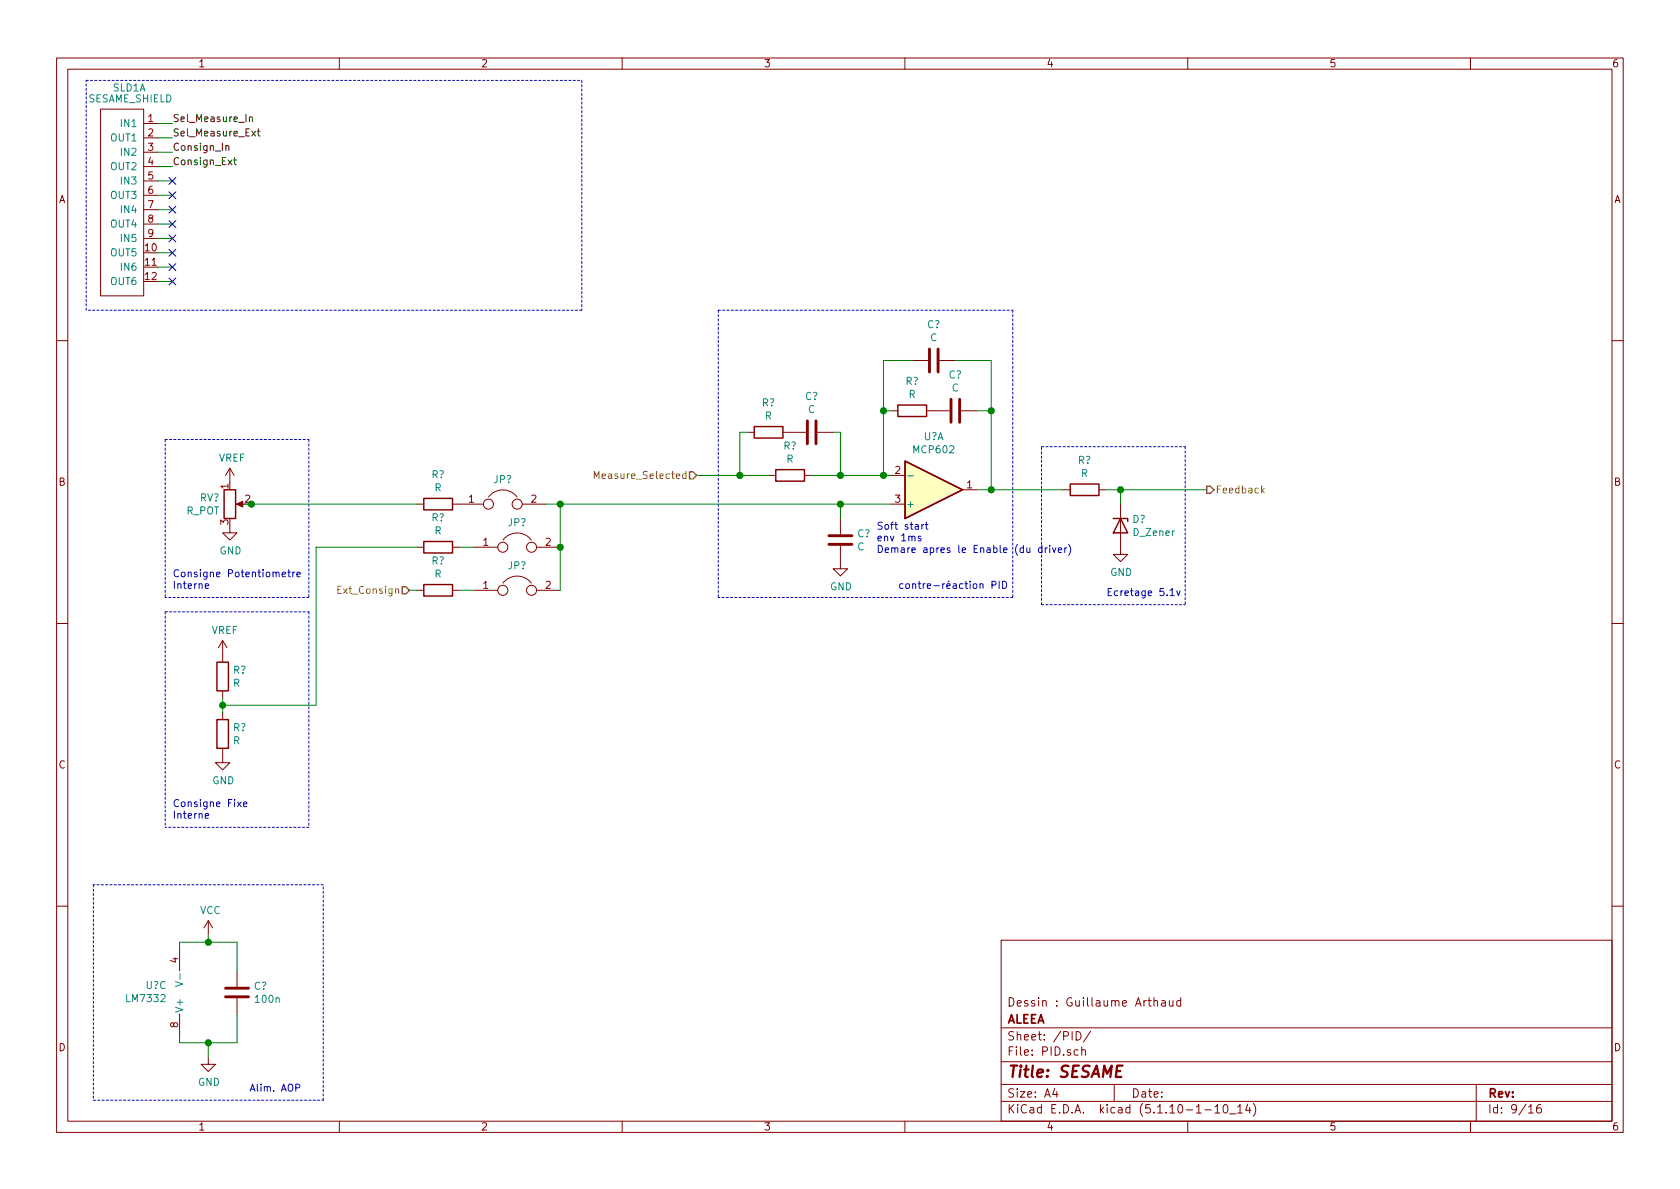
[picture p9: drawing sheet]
EESchema Schematic File Version 4
EELAYER 30 0
EELAYER END
$Descr A4 11693 8268
encoding utf-8
Sheet 9 16
Title "SESAME"
Date ""
Rev ""
Comp "ALEEA"
Comment1 "Dessin : Guillaume Arthaud"
Comment2 ""
Comment3 ""
Comment4 ""
$EndDescr
Text HLabel 4850 3300 0    50   Input ~ 0
Measure_Selected
$Comp
L Sesame:SESAME_SHIELD SLD1
U 1 1
P 1100 850
AR Path="/60F1B237/61B8764A" Ref="SLD1"  Part="1" 
AR Path="/618748E2/61B8764A" Ref="SLD?"  Part="1" 
F 0 "SLD1" H 900 1100 50  0000 C CNN
F 1 "SESAME_SHIELD" H 908 1024 50  0000 C CNN
F 2 "" H 950 -400 50  0001 C CNN
F 3 "" H 950 -400 50  0001 C CNN
	1    1100 850 
	1    0    0    -1  
$EndComp
Text Label 1200 850  0    50   ~ 0
Sel_Measure_In
Text Label 1200 1050 0    50   ~ 0
Consign_In
Text Label 1200 1150 0    50   ~ 0
Consign_Ext
Wire Notes Line
	600  2150 600  550 
Wire Notes Line
	600  550  4050 550 
Wire Notes Line
	4050 550  4050 2150
Wire Notes Line
	4050 2150 600  2150
Text Label 1200 950  0    50   ~ 0
Sel_Measure_Ext
Wire Wire Line
	1200 1150 1100 1150
Wire Wire Line
	1100 1050 1200 1050
Wire Wire Line
	1200 950  1100 950 
Wire Wire Line
	1200 850  1100 850 
NoConn ~ 1200 1950
Wire Wire Line
	1200 1950 1100 1950
NoConn ~ 1200 1850
Wire Wire Line
	1200 1850 1100 1850
NoConn ~ 1200 1750
Wire Wire Line
	1200 1750 1100 1750
NoConn ~ 1200 1650
Wire Wire Line
	1200 1650 1100 1650
NoConn ~ 1200 1550
Wire Wire Line
	1200 1550 1100 1550
NoConn ~ 1200 1450
Wire Wire Line
	1200 1450 1100 1450
NoConn ~ 1200 1350
Wire Wire Line
	1200 1350 1100 1350
NoConn ~ 1200 1250
Wire Wire Line
	1200 1250 1100 1250
Text HLabel 8400 3400 2    50   Output ~ 0
Feedback
$Comp
L Amplifier_Operational:MCP602 U?
U 1 1
P 6500 3400
F 0 "U?" H 6500 3033 50  0000 C CNN
F 1 "MCP602" H 6500 3124 50  0000 C CNN
F 2 "" H 6500 3400 50  0001 C CNN
F 3 "http://ww1.microchip.com/downloads/en/DeviceDoc/21314g.pdf" H 6500 3400 50  0001 C CNN
	1    6500 3400
	1    0    0    1   
$EndComp
Wire Wire Line
	3900 3800 3900 4100
Connection ~ 3900 3800
Wire Wire Line
	3900 3500 3900 3800
$Comp
L Device:Jumper JP?
U 1 1
P 3600 4100
F 0 "JP?" H 3600 4273 50  0000 C CNN
F 1 "Jumper" H 3600 4273 50  0001 C CNN
F 2 "" H 3600 4100 50  0001 C CNN
F 3 "~" H 3600 4100 50  0001 C CNN
	1    3600 4100
	1    0    0    -1  
$EndComp
$Comp
L Device:Jumper JP?
U 1 1
P 3600 3800
F 0 "JP?" H 3600 3973 50  0000 C CNN
F 1 "Jumper" H 3600 3973 50  0001 C CNN
F 2 "" H 3600 3800 50  0001 C CNN
F 3 "~" H 3600 3800 50  0001 C CNN
	1    3600 3800
	1    0    0    -1  
$EndComp
Wire Wire Line
	6200 3300 6150 3300
Wire Wire Line
	6150 2850 6150 3300
Wire Wire Line
	3900 3500 5850 3500
$Comp
L Device:C C?
U 1 1
P 6500 2500
F 0 "C?" V 6248 2500 50  0000 C CNN
F 1 "C" V 6339 2500 50  0000 C CNN
F 2 "" H 6538 2350 50  0001 C CNN
F 3 "~" H 6500 2500 50  0001 C CNN
	1    6500 2500
	0    1    1    0   
$EndComp
Wire Wire Line
	6200 2850 6150 2850
Wire Wire Line
	6150 2850 6150 2500
Wire Wire Line
	6150 2500 6350 2500
Connection ~ 6150 2850
Wire Wire Line
	6650 2500 6900 2500
Wire Wire Line
	6900 2500 6900 2850
Wire Wire Line
	6800 3400 6900 3400
Wire Wire Line
	6800 2850 6900 2850
Connection ~ 6900 2850
Wire Wire Line
	6900 2850 6900 3400
$Comp
L Device:D_Zener D?
U 1 1
P 7800 3650
F 0 "D?" V 7754 3730 50  0000 L CNN
F 1 "D_Zener" V 7845 3730 50  0000 L CNN
F 2 "" H 7800 3650 50  0001 C CNN
F 3 "~" H 7800 3650 50  0001 C CNN
	1    7800 3650
	0    1    1    0   
$EndComp
$Comp
L Device:R R?
U 1 1
P 7550 3400
F 0 "R?" V 7343 3400 50  0000 C CNN
F 1 "R" V 7434 3400 50  0000 C CNN
F 2 "" V 7480 3400 50  0001 C CNN
F 3 "~" H 7550 3400 50  0001 C CNN
	1    7550 3400
	0    1    1    0   
$EndComp
Wire Wire Line
	7400 3400 6900 3400
Connection ~ 6900 3400
Wire Wire Line
	7800 3500 7800 3400
Wire Wire Line
	7700 3400 7800 3400
Connection ~ 7800 3400
$Comp
L power:GND #PWR0131
U 1 1
P 7800 3800
F 0 "#PWR0131" H 7800 3550 50  0001 C CNN
F 1 "GND" H 7805 3627 50  0000 C CNN
F 2 "" H 7800 3800 50  0001 C CNN
F 3 "" H 7800 3800 50  0001 C CNN
	1    7800 3800
	1    0    0    -1  
$EndComp
Text Notes 6250 4100 0    50   ~ 0
contre-réaction PID
Wire Wire Line
	4850 3300 5150 3300
Text Notes 7700 4150 0    50   ~ 0
Ecretage 5.1v
Wire Notes Line
	8250 3100 8250 4200
Wire Wire Line
	7800 3400 8400 3400
Wire Notes Line
	7250 4200 7250 3100
Wire Notes Line
	7250 3100 8250 3100
Wire Notes Line
	7250 4200 8250 4200
$Comp
L Device:C C?
U 1 1
P 6650 2850
F 0 "C?" V 6398 2850 50  0000 C CNN
F 1 "C" V 6489 2850 50  0000 C CNN
F 2 "" H 6688 2700 50  0001 C CNN
F 3 "~" H 6650 2850 50  0001 C CNN
	1    6650 2850
	0    1    1    0   
$EndComp
$Comp
L Device:R R?
U 1 1
P 6350 2850
F 0 "R?" V 6143 2850 50  0000 C CNN
F 1 "R" V 6234 2850 50  0000 C CNN
F 2 "" V 6280 2850 50  0001 C CNN
F 3 "~" H 6350 2850 50  0001 C CNN
	1    6350 2850
	0    1    1    0   
$EndComp
$Comp
L Device:C C?
U 1 1
P 5650 3000
F 0 "C?" V 5398 3000 50  0000 C CNN
F 1 "C" V 5489 3000 50  0000 C CNN
F 2 "" H 5688 2850 50  0001 C CNN
F 3 "~" H 5650 3000 50  0001 C CNN
	1    5650 3000
	0    1    1    0   
$EndComp
$Comp
L Device:R R?
U 1 1
P 5350 3000
F 0 "R?" V 5143 3000 50  0000 C CNN
F 1 "R" V 5234 3000 50  0000 C CNN
F 2 "" V 5280 3000 50  0001 C CNN
F 3 "~" H 5350 3000 50  0001 C CNN
	1    5350 3000
	0    1    1    0   
$EndComp
$Comp
L Device:R R?
U 1 1
P 5500 3300
F 0 "R?" V 5293 3300 50  0000 C CNN
F 1 "R" V 5384 3300 50  0000 C CNN
F 2 "" V 5430 3300 50  0001 C CNN
F 3 "~" H 5500 3300 50  0001 C CNN
	1    5500 3300
	0    1    1    0   
$EndComp
Wire Wire Line
	5800 3000 5850 3000
Wire Wire Line
	5850 3000 5850 3300
Wire Wire Line
	5850 3300 5650 3300
Wire Wire Line
	5200 3000 5150 3000
Wire Wire Line
	5150 3000 5150 3300
Connection ~ 5150 3300
Wire Wire Line
	5150 3300 5350 3300
Wire Wire Line
	5850 3300 6150 3300
Connection ~ 5850 3300
Connection ~ 6150 3300
Text HLabel 2850 4100 0    50   Input ~ 0
Ext_Consign
$Comp
L Device:R R?
U 1 1
P 3050 4100
F 0 "R?" V 2843 4100 50  0000 C CNN
F 1 "R" V 2934 4100 50  0000 C CNN
F 2 "" V 2980 4100 50  0001 C CNN
F 3 "~" H 3050 4100 50  0001 C CNN
	1    3050 4100
	0    1    1    0   
$EndComp
$Comp
L Device:C C?
U 1 1
P 5850 3750
F 0 "C?" H 5965 3796 50  0000 L CNN
F 1 "C" H 5965 3705 50  0000 L CNN
F 2 "" H 5888 3600 50  0001 C CNN
F 3 "~" H 5850 3750 50  0001 C CNN
	1    5850 3750
	1    0    0    -1  
$EndComp
Wire Wire Line
	2850 4100 2900 4100
$Comp
L power:GND #PWR0132
U 1 1
P 5850 3900
F 0 "#PWR0132" H 5850 3650 50  0001 C CNN
F 1 "GND" H 5855 3727 50  0000 C CNN
F 2 "" H 5850 3900 50  0001 C CNN
F 3 "" H 5850 3900 50  0001 C CNN
	1    5850 3900
	1    0    0    -1  
$EndComp
Text Notes 6100 3850 0    50   ~ 0
Soft start\nenv 1ms\nDemare apres le Enable (du driver)
Wire Wire Line
	3200 4100 3300 4100
Wire Wire Line
	5850 3600 5850 3500
Connection ~ 5850 3500
Wire Wire Line
	5850 3500 6200 3500
Wire Notes Line
	7050 4150 5000 4150
Wire Notes Line
	7050 2150 7050 4150
$Comp
L Amplifier_Operational:LM7332 U?
U 3 1
P 1350 6900
AR Path="/60F2F8DD/612B71F6" Ref="U?"  Part="3" 
AR Path="/60F1B237/612B71F6" Ref="U?"  Part="3" 
F 0 "U?" H 1162 6854 50  0000 R CNN
F 1 "LM7332" H 1162 6945 50  0000 R CNN
F 2 "" H 1350 6900 50  0001 C CNN
F 3 "http://www.ti.com/lit/ds/symlink/lm7332.pdf" H 1350 6900 50  0001 C CNN
	3    1350 6900
	1    0    0    1   
$EndComp
$Comp
L Device:C C?
U 1 1
P 1650 6900
AR Path="/60F2F8DD/612B71FC" Ref="C?"  Part="1" 
AR Path="/60F1B237/612B71FC" Ref="C?"  Part="1" 
F 0 "C?" H 1765 6946 50  0000 L CNN
F 1 "100n" H 1765 6855 50  0000 L CNN
F 2 "" H 1688 6750 50  0001 C CNN
F 3 "~" H 1650 6900 50  0001 C CNN
	1    1650 6900
	1    0    0    -1  
$EndComp
Wire Wire Line
	1250 6600 1250 6550
Wire Wire Line
	1650 6550 1650 6750
Wire Wire Line
	1250 7200 1250 7250
Wire Wire Line
	1250 7250 1450 7250
Wire Wire Line
	1650 7250 1650 7050
$Comp
L power:GND #PWR?
U 1 1
P 1450 7350
AR Path="/60F2F8DD/612B7207" Ref="#PWR?"  Part="1" 
AR Path="/60F1B237/612B7207" Ref="#PWR0133"  Part="1" 
F 0 "#PWR0133" H 1450 7100 50  0001 C CNN
F 1 "GND" H 1455 7177 50  0000 C CNN
F 2 "" H 1450 7350 50  0001 C CNN
F 3 "" H 1450 7350 50  0001 C CNN
	1    1450 7350
	1    0    0    -1  
$EndComp
Wire Wire Line
	1450 7350 1450 7250
Connection ~ 1450 7250
Wire Wire Line
	1450 7250 1650 7250
Wire Notes Line
	650  6150 650  7650
Wire Notes Line
	650  7650 2250 7650
Wire Notes Line
	2250 7650 2250 6150
Wire Notes Line
	2250 6150 650  6150
Text Notes 2100 7600 2    49   ~ 0
Alim. AOP
Wire Wire Line
	1250 6550 1450 6550
Wire Wire Line
	1450 6500 1450 6550
Connection ~ 1450 6550
Wire Wire Line
	1450 6550 1650 6550
$Comp
L Device:R R?
U 1 1
P 3050 3800
F 0 "R?" V 2843 3800 50  0000 C CNN
F 1 "R" V 2934 3800 50  0000 C CNN
F 2 "" V 2980 3800 50  0001 C CNN
F 3 "~" H 3050 3800 50  0001 C CNN
	1    3050 3800
	0    1    1    0   
$EndComp
Wire Wire Line
	3200 3800 3300 3800
Wire Notes Line
	5000 2150 5000 4150
Wire Notes Line
	5000 2150 7050 2150
$Comp
L power:GND #PWR?
U 1 1
P 1550 5250
AR Path="/60F2F8DD/615595F8" Ref="#PWR?"  Part="1" 
AR Path="/60F1B237/615595F8" Ref="#PWR0134"  Part="1" 
F 0 "#PWR0134" H 1550 5000 50  0001 C CNN
F 1 "GND" H 1555 5077 50  0000 C CNN
F 2 "" H 1550 5250 50  0001 C CNN
F 3 "" H 1550 5250 50  0001 C CNN
	1    1550 5250
	1    0    0    -1  
$EndComp
$Comp
L Device:R_POT RV?
U 1 1
P 1600 3500
AR Path="/60F2F8DD/615595FE" Ref="RV?"  Part="1" 
AR Path="/60F1B237/615595FE" Ref="RV?"  Part="1" 
F 0 "RV?" H 1531 3546 50  0000 R CNN
F 1 "R_POT" H 1531 3455 50  0000 R CNN
F 2 "" H 1600 3500 50  0001 C CNN
F 3 "~" H 1600 3500 50  0001 C CNN
	1    1600 3500
	1    0    0    -1  
$EndComp
$Comp
L power:GND #PWR?
U 1 1
P 1600 3650
AR Path="/60F2F8DD/61559604" Ref="#PWR?"  Part="1" 
AR Path="/60F1B237/61559604" Ref="#PWR0135"  Part="1" 
F 0 "#PWR0135" H 1600 3400 50  0001 C CNN
F 1 "GND" H 1605 3477 50  0000 C CNN
F 2 "" H 1600 3650 50  0001 C CNN
F 3 "" H 1600 3650 50  0001 C CNN
	1    1600 3650
	1    0    0    -1  
$EndComp
$Comp
L Device:R R?
U 1 1
P 1550 4700
AR Path="/60F2F8DD/6155960A" Ref="R?"  Part="1" 
AR Path="/60F1B237/6155960A" Ref="R?"  Part="1" 
F 0 "R?" H 1620 4746 50  0000 L CNN
F 1 "R" H 1620 4655 50  0000 L CNN
F 2 "" V 1480 4700 50  0001 C CNN
F 3 "~" H 1550 4700 50  0001 C CNN
	1    1550 4700
	1    0    0    -1  
$EndComp
$Comp
L Device:R R?
U 1 1
P 1550 5100
AR Path="/60F2F8DD/61559610" Ref="R?"  Part="1" 
AR Path="/60F1B237/61559610" Ref="R?"  Part="1" 
F 0 "R?" H 1620 5146 50  0000 L CNN
F 1 "R" H 1620 5055 50  0000 L CNN
F 2 "" V 1480 5100 50  0001 C CNN
F 3 "~" H 1550 5100 50  0001 C CNN
	1    1550 5100
	1    0    0    -1  
$EndComp
Wire Wire Line
	1550 4950 1550 4900
Wire Wire Line
	2200 3800 2200 4900
Wire Wire Line
	2200 4900 1550 4900
Connection ~ 1550 4900
Wire Wire Line
	1550 4900 1550 4850
Wire Wire Line
	2900 3800 2200 3800
Text Notes 1200 4100 0    50   ~ 0
Consigne Potentiometre\nInterne
Text Notes 1200 5700 0    50   ~ 0
Consigne Fixe\nInterne
$Comp
L Sesame:VREF #PWR?
U 1 1
P 1600 3350
AR Path="/60F2F8DD/6155961F" Ref="#PWR?"  Part="1" 
AR Path="/60F1B237/6155961F" Ref="#PWR0136"  Part="1" 
F 0 "#PWR0136" H 1600 3200 50  0001 C CNN
F 1 "VREF" H 1615 3523 50  0000 C CNN
F 2 "" H 1600 3350 50  0001 C CNN
F 3 "" H 1600 3350 50  0001 C CNN
	1    1600 3350
	1    0    0    -1  
$EndComp
$Comp
L Sesame:VREF #PWR?
U 1 1
P 1550 4550
AR Path="/60F2F8DD/61559625" Ref="#PWR?"  Part="1" 
AR Path="/60F1B237/61559625" Ref="#PWR0137"  Part="1" 
F 0 "#PWR0137" H 1550 4400 50  0001 C CNN
F 1 "VREF" H 1565 4723 50  0000 C CNN
F 2 "" H 1550 4550 50  0001 C CNN
F 3 "" H 1550 4550 50  0001 C CNN
	1    1550 4550
	1    0    0    -1  
$EndComp
Wire Notes Line
	1150 3050 2150 3050
Wire Notes Line
	2150 3050 2150 4150
Wire Notes Line
	2150 4150 1150 4150
Wire Notes Line
	1150 3050 1150 4150
Wire Notes Line
	1150 4250 2150 4250
Wire Notes Line
	2150 5750 1150 5750
Wire Notes Line
	1150 4250 1150 5750
Wire Notes Line
	2150 4250 2150 5750
Wire Wire Line
	1700 3500 1750 3500
Connection ~ 1750 3500
Wire Wire Line
	1750 3500 2900 3500
$Comp
L Device:R R?
U 1 1
P 3050 3500
F 0 "R?" V 2843 3500 50  0000 C CNN
F 1 "R" V 2934 3500 50  0000 C CNN
F 2 "" V 2980 3500 50  0001 C CNN
F 3 "~" H 3050 3500 50  0001 C CNN
	1    3050 3500
	0    1    1    0   
$EndComp
$Comp
L Device:Jumper JP?
U 1 1
P 3500 3500
F 0 "JP?" H 3500 3673 50  0000 C CNN
F 1 "Jumper" H 3500 3673 50  0001 C CNN
F 2 "" H 3500 3500 50  0001 C CNN
F 3 "~" H 3500 3500 50  0001 C CNN
	1    3500 3500
	1    0    0    -1  
$EndComp
Wire Wire Line
	3900 3500 3800 3500
Connection ~ 3900 3500
$Comp
L power:VCC #PWR0138
U 1 1
P 1450 6500
F 0 "#PWR0138" H 1450 6350 50  0001 C CNN
F 1 "VCC" H 1465 6673 50  0000 C CNN
F 2 "" H 1450 6500 50  0001 C CNN
F 3 "" H 1450 6500 50  0001 C CNN
	1    1450 6500
	1    0    0    -1  
$EndComp
$EndSCHEMATC
